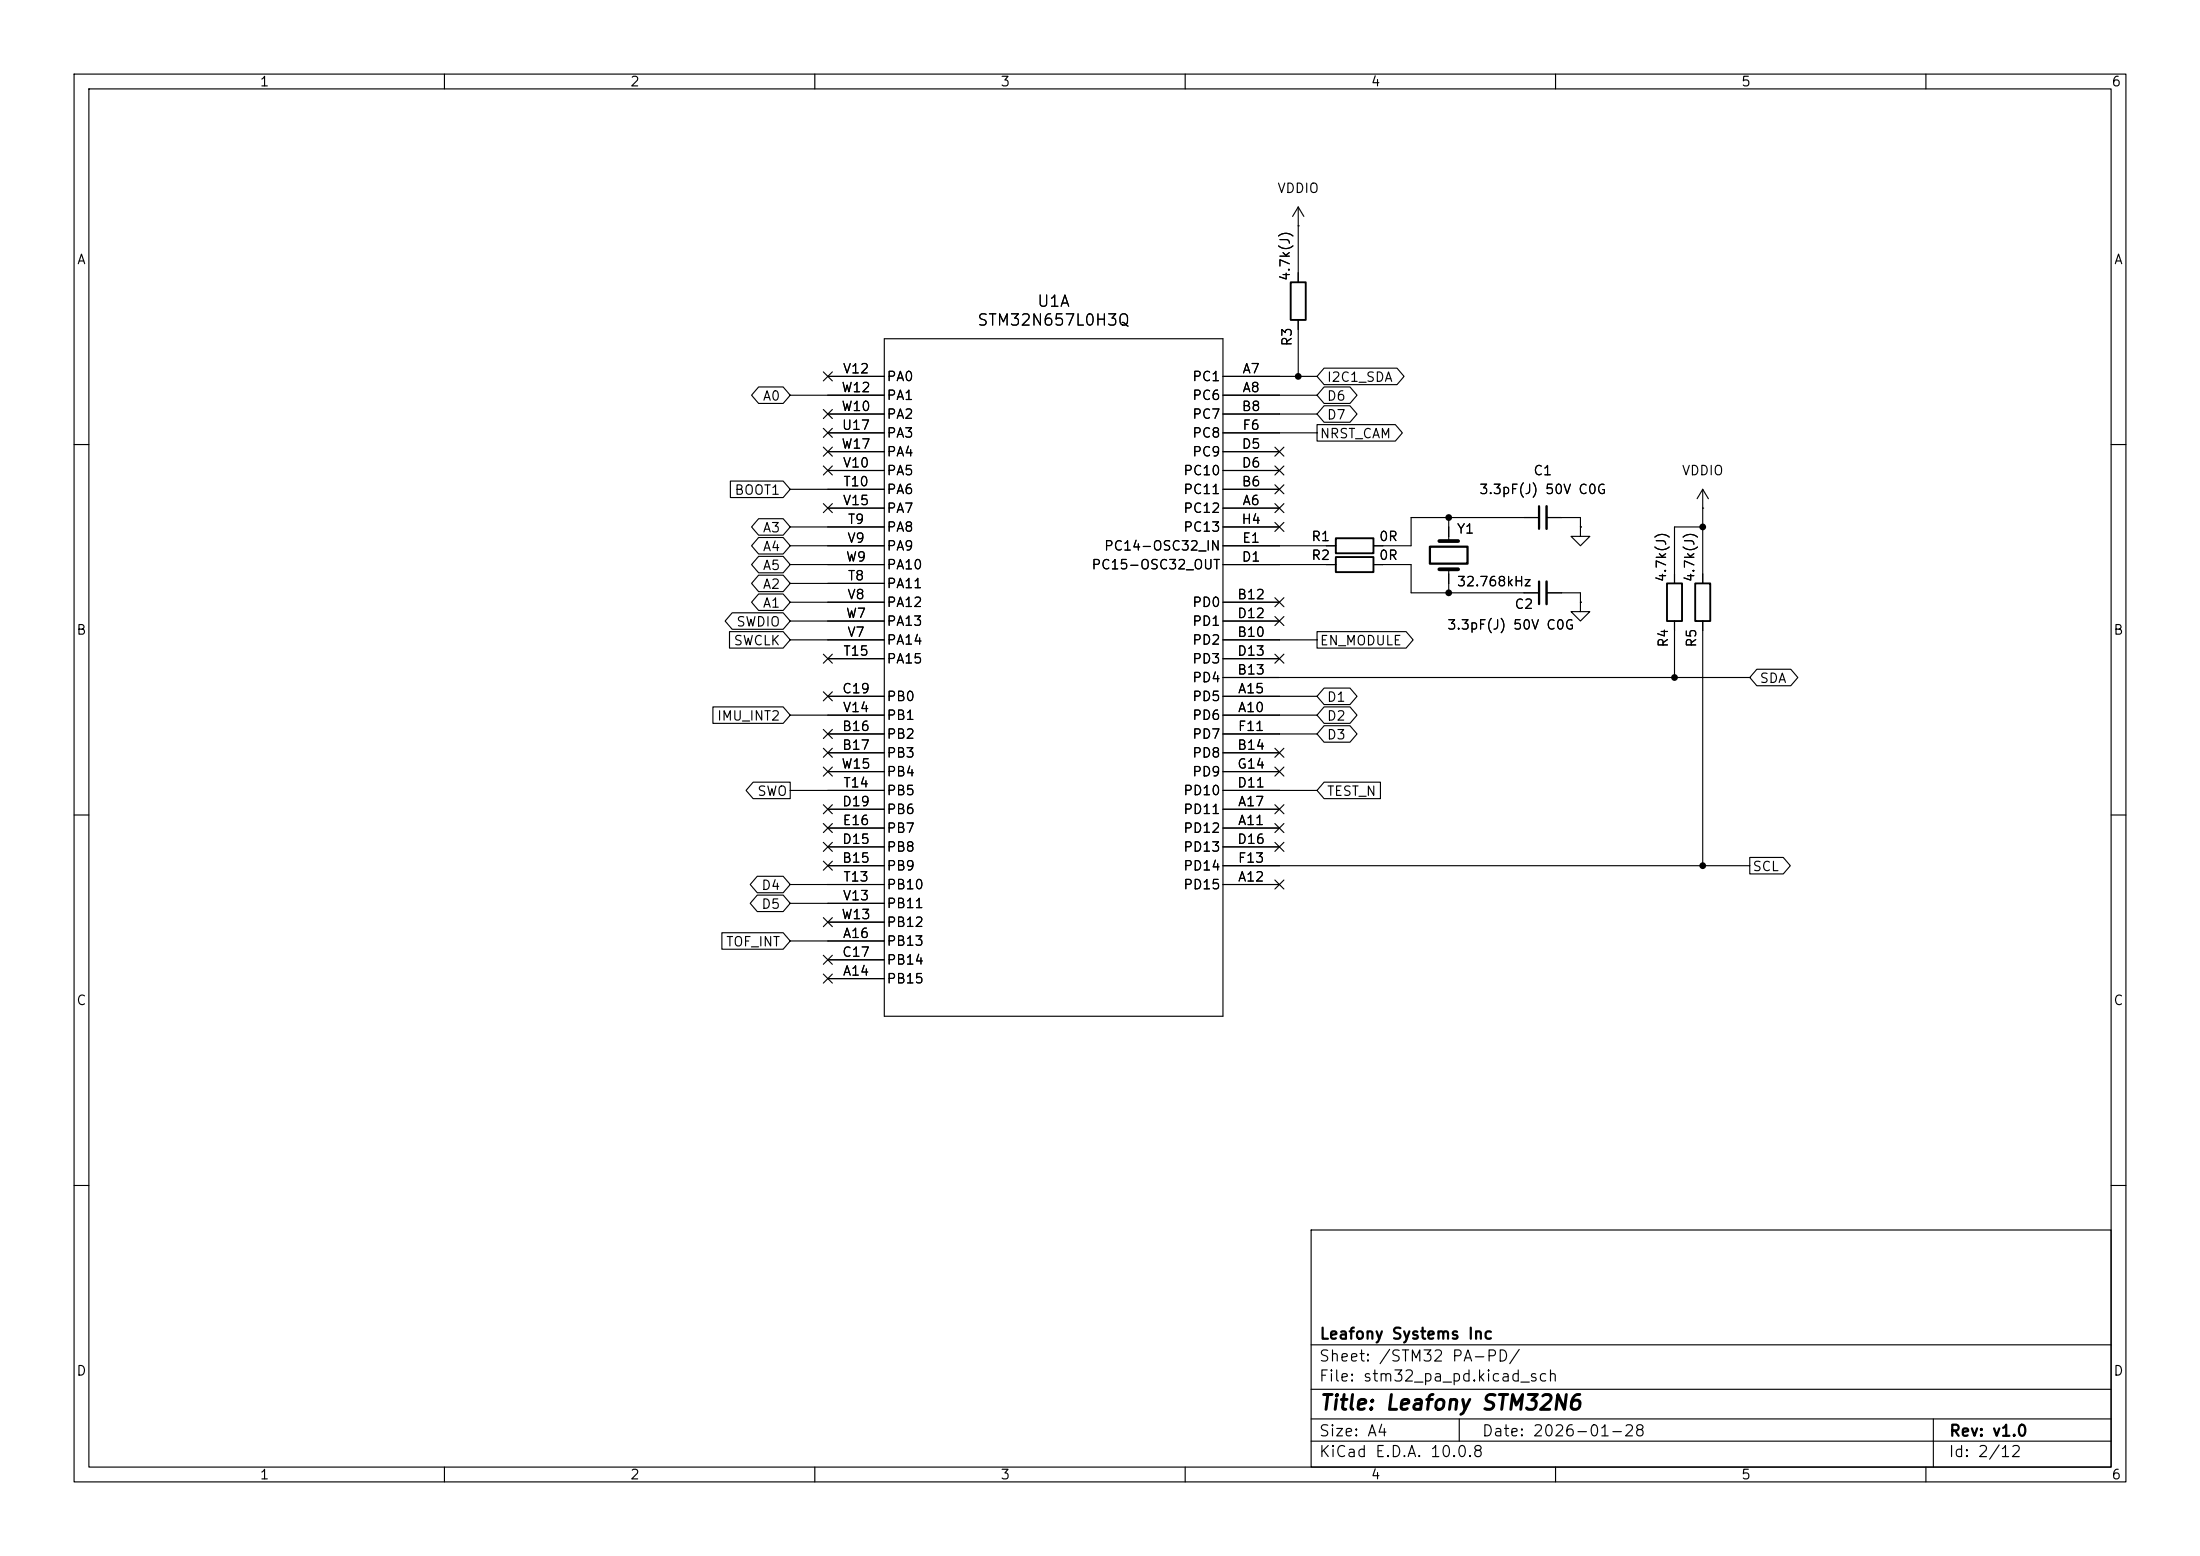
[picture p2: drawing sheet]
<svg xmlns="http://www.w3.org/2000/svg" width="297mm" height="210mm" viewBox="0 0 297 210" stroke-linecap="round" stroke-linejoin="round" font-family="sans-serif">
<g fill="none" stroke="#000" stroke-width=".15">
<path d="M10 10h277v190h-277zM12 12h273v186h-273zM60 10v2M110 10v2M160 10v2M210 10v2M260 10v2M175.3 30.5h.1M175.3 27.9v10.2M175.3 27.9l-.8 1.3M175.3 27.9l.7 1.3M102.4 52.2h3.3l1 1.1-1 1.2h-3.3l-.9-1.2z"/>
<path d="M106.7 53.3h12.7M111.2 57.8l1.2 1.2M111.2 55.3l1.2 1.2M111.2 50.2l1.2 1.2M111.8 50.8h7.6M111.8 55.9h7.6M111.8 58.4h7.6M112.4 57.8l-1.2 1.2M112.4 55.3l-1.2 1.2M112.4 50.2l-1.2 1.2M119.4 45.7h45.7v91.5h-45.7zM165.1 50.8h12.7"/>
<path d="M165.1 53.3h12.7M165.1 55.9h12.7M165.1 58.4h12.7M175.3 43.2v7.6M177.8 57.3h10.6l.9 1.1-.9 1.1h-10.6zM178.8 52.2h3.4l1 1.1-1 1.2h-3.4l-1-1.2zM178.8 49.7h9.8l1 1.1-1 1.1h-9.8l-1-1.1zM178.8 54.8h3.4l1 1.1-1 1.1h-3.4l-1-1.1zM10 60h2M98.6 64.9h7.1l1 1.1-1 1.2h-7.1zM102.4 72.5h3.3l1 1.2-1 1.1h-3.3l-.9-1.1zM102.4 75.1h3.3l1 1.1-1 1.1h-3.3l-.9-1.1z"/>
<path d="M102.4 77.6h3.3l1 1.1-1 1.2h-3.3l-.9-1.2zM102.4 70h3.3l1 1.1-1 1.1h-3.3l-.9-1.1zM106.7 66h12.7M106.7 76.2h12.7M106.7 73.7h12.7M106.7 71.1h12.7M106.7 78.7h12.7M111.2 68l1.2 1.2M111.2 62.9l1.2 1.2M111.2 60.4l1.2 1.2M111.8 68.6h7.6M111.8 61h7.6"/>
<path d="M111.8 63.5h7.6M112.4 68l-1.2 1.2M112.4 62.9l-1.2 1.2M112.4 60.4l-1.2 1.2M165.1 68.6h7.6M165.1 66h7.6M165.1 76.2h15.2M165.1 61h7.6M165.1 63.5h7.6M165.1 73.7h15.2M165.1 71.1h7.6M172.1 70.5l1.2 1.2"/>
<path d="M172.1 65.4l1.2 1.2M172.1 62.9l1.2 1.2M172.1 60.4l1.2 1.2M172.1 68l1.2 1.2M173.3 70.5l-1.2 1.2M173.3 65.4l-1.2 1.2M173.3 62.9l-1.2 1.2M173.3 60.4l-1.2 1.2M173.3 68l-1.2 1.2M185.4 76.2h5.1v3.8h17.3M195.6 69.9v3.1M195.6 76.8v3.2"/>
<path d="M207.8 69.9h-17.3v3.8h-5.1M208.8 69.9h4.6v1.2M213.4 71.1v1.3h1.2l-1.2 1.3-1.3-1.3h1.3M213.4 71.1h.1M229.9 68.6h.1M229.9 71.1h-3.8v7.6M229.9 66l-.8 1.3M229.9 66l.7 1.3M229.9 66v12.7M285 60h2M96.2 95.4h9.5l1 1.1-1 1.1h-9.5zM98.5 85.2h7.2l1 1.2-1 1.1h-7.2z"/>
<path d="M98.8 82.7h6.9l1 1.1-1 1.1h-6.9l-.9-1.1zM102.4 80.2h3.3l1 1.1-1 1.1h-3.3l-.9-1.1zM106.7 96.5h12.7M106.7 86.4h12.7M106.7 81.3h12.7M106.7 83.8h12.7M111.2 98.5l1.2 1.2M111.2 93.4l1.2 1.2M111.2 88.3l1.2 1.2M111.8 94h7.6M111.8 99.1h7.6M111.8 88.9h7.6"/>
<path d="M112.4 98.5l-1.2 1.2M112.4 93.4l-1.2 1.2M112.4 88.3l-1.2 1.2M165.1 96.5h12.7M165.1 94h12.7M165.1 86.4h12.7M165.1 81.3h7.6M165.1 91.4h71.1M165.1 99.1h12.7M165.1 83.8h7.6M165.1 88.9h7.6M172.1 83.2l1.2 1.2"/>
<path d="M172.1 88.3l1.2 1.2M172.1 80.7l1.2 1.2M173.3 83.2l-1.2 1.2M173.3 88.3l-1.2 1.2M173.3 80.7l-1.2 1.2M177.8 85.2h12l1 1.2-1 1.1h-12zM178.8 95.4h3.4l1 1.1-1 1.1h-3.4l-1-1.1zM178.8 92.9h3.4l1 1.1-1 1.1h-3.4l-1-1.1zM178.8 97.9h3.4l1 1.2-1 1.1h-3.4l-1-1.1zM208.8 80h4.6v1.3M213.4 81.3v1.3h1.2l-1.2 1.2-1.3-1.2h1.3M213.4 81.3h.1"/>
<path d="M226.1 83.8v7.6M229.9 83.8v33M237.2 90.3h4.6l.9 1.1-.9 1.2h-4.6l-1-1.2zM10 110h2M101.7 105.6h5v2.2h-5l-1-1.1zM102.2 118.3h3.5l1 1.1-1 1.1h-3.5l-.9-1.1zM106.7 119.4h12.7M106.7 106.7h12.7M111.2 116.2l1.2 1.2M111.2 103.5l1.2 1.2M111.2 111.2l1.2 1.2M111.2 108.6l1.2 1.2"/>
<path d="M111.2 101l1.2 1.2M111.2 113.7l1.2 1.2M111.8 111.8h7.6M111.8 109.2h7.6M111.8 101.6h7.6M111.8 116.8h7.6M111.8 114.3h7.6M111.8 104.1h7.6M112.4 116.2l-1.2 1.2M112.4 103.5l-1.2 1.2M112.4 111.2l-1.2 1.2M112.4 108.6l-1.2 1.2"/>
<path d="M112.4 101l-1.2 1.2M112.4 113.7l-1.2 1.2M165.1 111.8h7.6M165.1 119.4h7.6M165.1 109.2h7.6M165.1 101.6h7.6M165.1 116.8h71.1M165.1 106.7h12.7M165.1 114.3h7.6M165.1 104.1h7.6M172.1 101l1.2 1.2M172.1 118.8l1.2 1.2"/>
<path d="M172.1 113.7l1.2 1.2M172.1 111.2l1.2 1.2M172.1 103.5l1.2 1.2M172.1 108.6l1.2 1.2M173.3 101l-1.2 1.2M173.3 118.8l-1.2 1.2M173.3 113.7l-1.2 1.2M173.3 111.2l-1.2 1.2M173.3 103.5l-1.2 1.2M173.3 108.6l-1.2 1.2M178.8 105.6h7.6v2.2h-7.6l-1-1.1zM236.2 115.7h4.5l1 1.1-1 1.2h-4.5z"/>
<path d="M285 110h2M97.5 125.9h8.2l1 1.1-1 1.1h-8.2zM102.2 120.8h3.5l1 1.1-1 1.1h-3.5l-.9-1.1zM106.7 127h12.7M106.7 121.9h12.7M111.2 131.5l1.2 1.2M111.2 128.9l1.2 1.2M111.2 123.9l1.2 1.2M111.8 132.1h7.6M111.8 129.5h7.6M111.8 124.5h7.6M112.4 131.5l-1.2 1.2"/>
<path d="M112.4 128.9l-1.2 1.2M112.4 123.9l-1.2 1.2M10 160h2M177 166h108v32h-108zM285 160h2M60 198v2M110 198v2M160 198v2M177 194.5h108M177 191.5h108M177 187.5h108M177 181.5h108"/>
<path d="M197 191.5v3M210 198v2M260 198v2M261 191.5v6.5"/>
</g>
<path d="M193 73.8h5.1v2.3h-5.1zM207.8 68.3v3.1M207.8 78.5v3" fill="none" stroke="#000" stroke-width=".3"/>
<path d="M208.8 68.3v3.1M208.8 78.5v3" fill="none" stroke="#000" stroke-width=".33"/>
<path d="M174.2 38.1h2.1v5.1h-2.1zM180.3 75.2h5.1v2h-5.1zM180.3 72.6h5.1v2.1h-5.1zM225 78.7h2.1v5.1h-2.1zM228.9 78.7h2v5.1h-2z" fill="none" stroke="#000" stroke-width=".25"/>
<path d="M194.3 76.8h2.5M194.3 73h2.5" fill="none" stroke="#000" stroke-width=".51"/>
<g fill="#000">
<circle cx="175.3" cy="50.8" r=".46"/>
<circle cx="195.6" cy="69.9" r=".46"/>
<circle cx="229.9" cy="71.1" r=".46"/>
<circle cx="195.6" cy="80" r=".46"/>
<circle cx="226.1" cy="91.4" r=".46"/>
<circle cx="229.9" cy="116.8" r=".46"/>
</g>
<text font-size="2" x="178" y="190.8">Title: Leafony STM32N6</text>
<g font-size="1.5">
<text x="139.9" y="41.8">U1A</text>
<text x="131.8" y="44.3">STM32N657L0H3Q</text>
<text x="178" y="184.1">Sheet: /STM32 PA-PD/</text>
<text x="178" y="181.1">Leafony Systems Inc</text>
<text x="178" y="186.8">File: stm32_pa_pd.kicad_sch</text>
<text x="178" y="197">KiCad E.D.A. 10.0.8</text>
<text x="178" y="194.2">Size: A4</text>
<text x="200" y="194.2">Date: 2026-01-28</text>
<text x="263" y="197">Id: 2/12</text>
<text x="263" y="194.2">Rev: v1.0</text>
</g>
<g font-size="1.3">
<text x="35" y="12">1</text>
<text x="85" y="12">2</text>
<text x="135" y="12">3</text>
<text x="185" y="12">4</text>
<text x="235" y="12">5</text>
<text x="285" y="12">6</text>
<text x="172.4" y="26.4">VDDIO</text>
<text x="10.3" y="36">A</text>
<text x="285.3" y="36">A</text>
<text x="174.4" y="38" transform="rotate(-90 174.4 38)">4.7k(J)</text>
<text x="174.7" y="46.8" transform="rotate(-90 174.7 46.8)">R3</text>
<text x="113.5" y="53.3">W12</text>
<text x="113.7" y="50.7">V12</text>
<text x="119.6" y="51.8">PA0</text>
<text x="160.9" y="51.8">PC1</text>
<text x="167.6" y="50.7">A7</text>
<text x="167.6" y="53.3">A8</text>
<text x="179" y="51.9">I2C1_SDA</text>
<text x="102.9" y="54.4">A0</text>
<text x="113.5" y="55.8">W10</text>
<text x="113.6" y="58.3">U17</text>
<text x="119.6" y="59.4">PA3</text>
<text x="119.6" y="56.8">PA2</text>
<text x="119.6" y="54.3">PA1</text>
<text x="160.9" y="54.3">PC6</text>
<text x="160.9" y="56.8">PC7</text>
<text x="160.9" y="59.4">PC8</text>
<text x="167.5" y="55.8">B8</text>
<text x="167.6" y="58.3">F6</text>
<text x="178.1" y="59.5">NRST_CAM</text>
<text x="179" y="54.4">D6</text>
<text x="179" y="56.9">D7</text>
<text x="113.5" y="60.9">W17</text>
<text x="113.7" y="63.4">V10</text>
<text x="113.7" y="66">T10</text>
<text x="119.6" y="64.5">PA5</text>
<text x="119.6" y="61.9">PA4</text>
<text x="159.7" y="64.5">PC10</text>
<text x="160.9" y="61.9">PC9</text>
<text x="167.5" y="66">B6</text>
<text x="167.5" y="60.9">D5</text>
<text x="167.5" y="63.4">D6</text>
<text x="206.9" y="64.5">C1</text>
<text x="227" y="64.5">VDDIO</text>
<text x="99.1" y="67.1">BOOT1</text>
<text x="113.7" y="68.5">V15</text>
<text x="114.4" y="71">T9</text>
<text x="119.6" y="67">PA6</text>
<text x="119.6" y="69.5">PA7</text>
<text x="159.7" y="69.5">PC12</text>
<text x="159.7" y="67">PC11</text>
<text x="167.5" y="71">H4</text>
<text x="167.6" y="68.5">A6</text>
<text x="199.6" y="67">3.3pF(J) 50V C0G</text>
<text x="102.9" y="74.7">A4</text>
<text x="102.9" y="77.3">A5</text>
<text x="102.9" y="72.2">A3</text>
<text x="114.1" y="76.1">W9</text>
<text x="114.3" y="73.6">V9</text>
<text x="119.6" y="72.1">PA8</text>
<text x="119.6" y="74.6">PA9</text>
<text x="119.6" y="77.2">PA10</text>
<text x="147.3" y="77.2">PC15-OSC32_OUT</text>
<text x="149" y="74.6">PC14-OSC32_IN</text>
<text x="159.7" y="72.1">PC13</text>
<text x="167.5" y="76.1">D1</text>
<text x="167.6" y="73.6">E1</text>
<text x="176.9" y="75.9">R2</text>
<text x="176.9" y="73.4">R1</text>
<text x="186.1" y="75.9">0R</text>
<text x="186.1" y="73.4">0R</text>
<text x="196.6" y="72.3">Y1</text>
<text x="102.9" y="79.8">A2</text>
<text x="102.9" y="82.3">A1</text>
<text x="114.1" y="83.7">W7</text>
<text x="114.3" y="81.2">V8</text>
<text x="114.4" y="78.7">T8</text>
<text x="119.6" y="79.7">PA11</text>
<text x="119.6" y="82.2">PA12</text>
<text x="160.9" y="82.2">PD0</text>
<text x="166.9" y="81.2">B12</text>
<text x="166.9" y="83.7">D12</text>
<text x="196.6" y="79.4">32.768kHz</text>
<text x="204.4" y="82.5">C2</text>
<text x="225.2" y="78.7" transform="rotate(-90 225.2 78.7)">4.7k(J)</text>
<text x="229.1" y="78.7" transform="rotate(-90 229.1 78.7)">4.7k(J)</text>
<text x="10.2" y="86">B</text>
<text x="99" y="87.4">SWCLK</text>
<text x="99.3" y="84.9">SWDIO</text>
<text x="113.7" y="88.8">T15</text>
<text x="114.3" y="86.3">V7</text>
<text x="119.6" y="89.9">PA15</text>
<text x="119.6" y="87.3">PA14</text>
<text x="119.6" y="84.8">PA13</text>
<text x="160.9" y="87.3">PD2</text>
<text x="160.9" y="84.8">PD1</text>
<text x="160.9" y="89.9">PD3</text>
<text x="166.9" y="86.3">B10</text>
<text x="166.9" y="88.8">D13</text>
<text x="178.1" y="87.4">EN_MODULE</text>
<text x="195.3" y="85.3">3.3pF(J) 50V C0G</text>
<text x="225.5" y="87.5" transform="rotate(-90 225.5 87.5)">R4</text>
<text x="229.3" y="87.5" transform="rotate(-90 229.3 87.5)">R5</text>
<text x="285.2" y="86">B</text>
<text x="113.6" y="93.9">C19</text>
<text x="119.6" y="94.9">PB0</text>
<text x="160.9" y="94.9">PD5</text>
<text x="160.9" y="92.4">PD4</text>
<text x="166.9" y="91.4">B13</text>
<text x="167" y="93.9">A15</text>
<text x="179" y="95">D1</text>
<text x="237.5" y="92.5">SDA</text>
<text x="96.7" y="97.6">IMU_INT2</text>
<text x="113.6" y="99">B16</text>
<text x="113.6" y="101.5">B17</text>
<text x="113.7" y="96.4">V14</text>
<text x="119.6" y="100">PB2</text>
<text x="119.6" y="97.5">PB1</text>
<text x="160.9" y="97.5">PD6</text>
<text x="160.9" y="100">PD7</text>
<text x="166.9" y="101.5">B14</text>
<text x="167" y="96.4">A10</text>
<text x="167" y="99">F11</text>
<text x="179" y="97.6">D2</text>
<text x="179" y="100.1">D3</text>
<text x="102.1" y="107.7">SWO</text>
<text x="113.5" y="104.1">W15</text>
<text x="113.7" y="106.6">T14</text>
<text x="119.6" y="102.6">PB3</text>
<text x="119.6" y="107.6">PB5</text>
<text x="119.6" y="105.1">PB4</text>
<text x="159.7" y="107.6">PD10</text>
<text x="160.9" y="102.6">PD8</text>
<text x="160.9" y="105.1">PD9</text>
<text x="166.9" y="106.6">D11</text>
<text x="166.9" y="104.1">G14</text>
<text x="179" y="107.7">TEST_N</text>
<text x="113.6" y="109.1">D19</text>
<text x="113.7" y="111.7">E16</text>
<text x="119.6" y="110.2">PB6</text>
<text x="119.6" y="112.7">PB7</text>
<text x="159.7" y="112.7">PD12</text>
<text x="159.7" y="110.2">PD11</text>
<text x="167" y="111.7">A11</text>
<text x="167" y="109.1">A17</text>
<text x="113.6" y="116.8">B15</text>
<text x="113.6" y="114.2">D15</text>
<text x="113.7" y="119.3">T13</text>
<text x="119.6" y="117.8">PB9</text>
<text x="119.6" y="115.3">PB8</text>
<text x="159.7" y="115.3">PD13</text>
<text x="159.7" y="117.8">PD14</text>
<text x="166.9" y="114.2">D16</text>
<text x="167" y="119.3">A12</text>
<text x="167" y="116.8">F13</text>
<text x="236.5" y="117.9">SCL</text>
<text x="102.7" y="120.4">D4</text>
<text x="102.7" y="123">D5</text>
<text x="113.5" y="124.4">W13</text>
<text x="113.7" y="121.8">V13</text>
<text x="119.6" y="120.3">PB10</text>
<text x="119.6" y="122.9">PB11</text>
<text x="119.6" y="125.4">PB12</text>
<text x="159.7" y="120.3">PD15</text>
<text x="97.9" y="128.1">TOF_INT</text>
<text x="113.6" y="129.5">C17</text>
<text x="113.7" y="132">A14</text>
<text x="113.7" y="126.9">A16</text>
<text x="119.6" y="128">PB13</text>
<text x="119.6" y="130.5">PB14</text>
<text x="10.2" y="136">C</text>
<text x="119.6" y="133">PB15</text>
<text x="285.2" y="136">C</text>
<text x="10.2" y="186">D</text>
<text x="285.2" y="186">D</text>
<text x="35" y="200">1</text>
<text x="85" y="200">2</text>
<text x="135" y="200">3</text>
<text x="185" y="200">4</text>
<text x="235" y="200">5</text>
<text x="285" y="200">6</text>
</g>
</svg>
